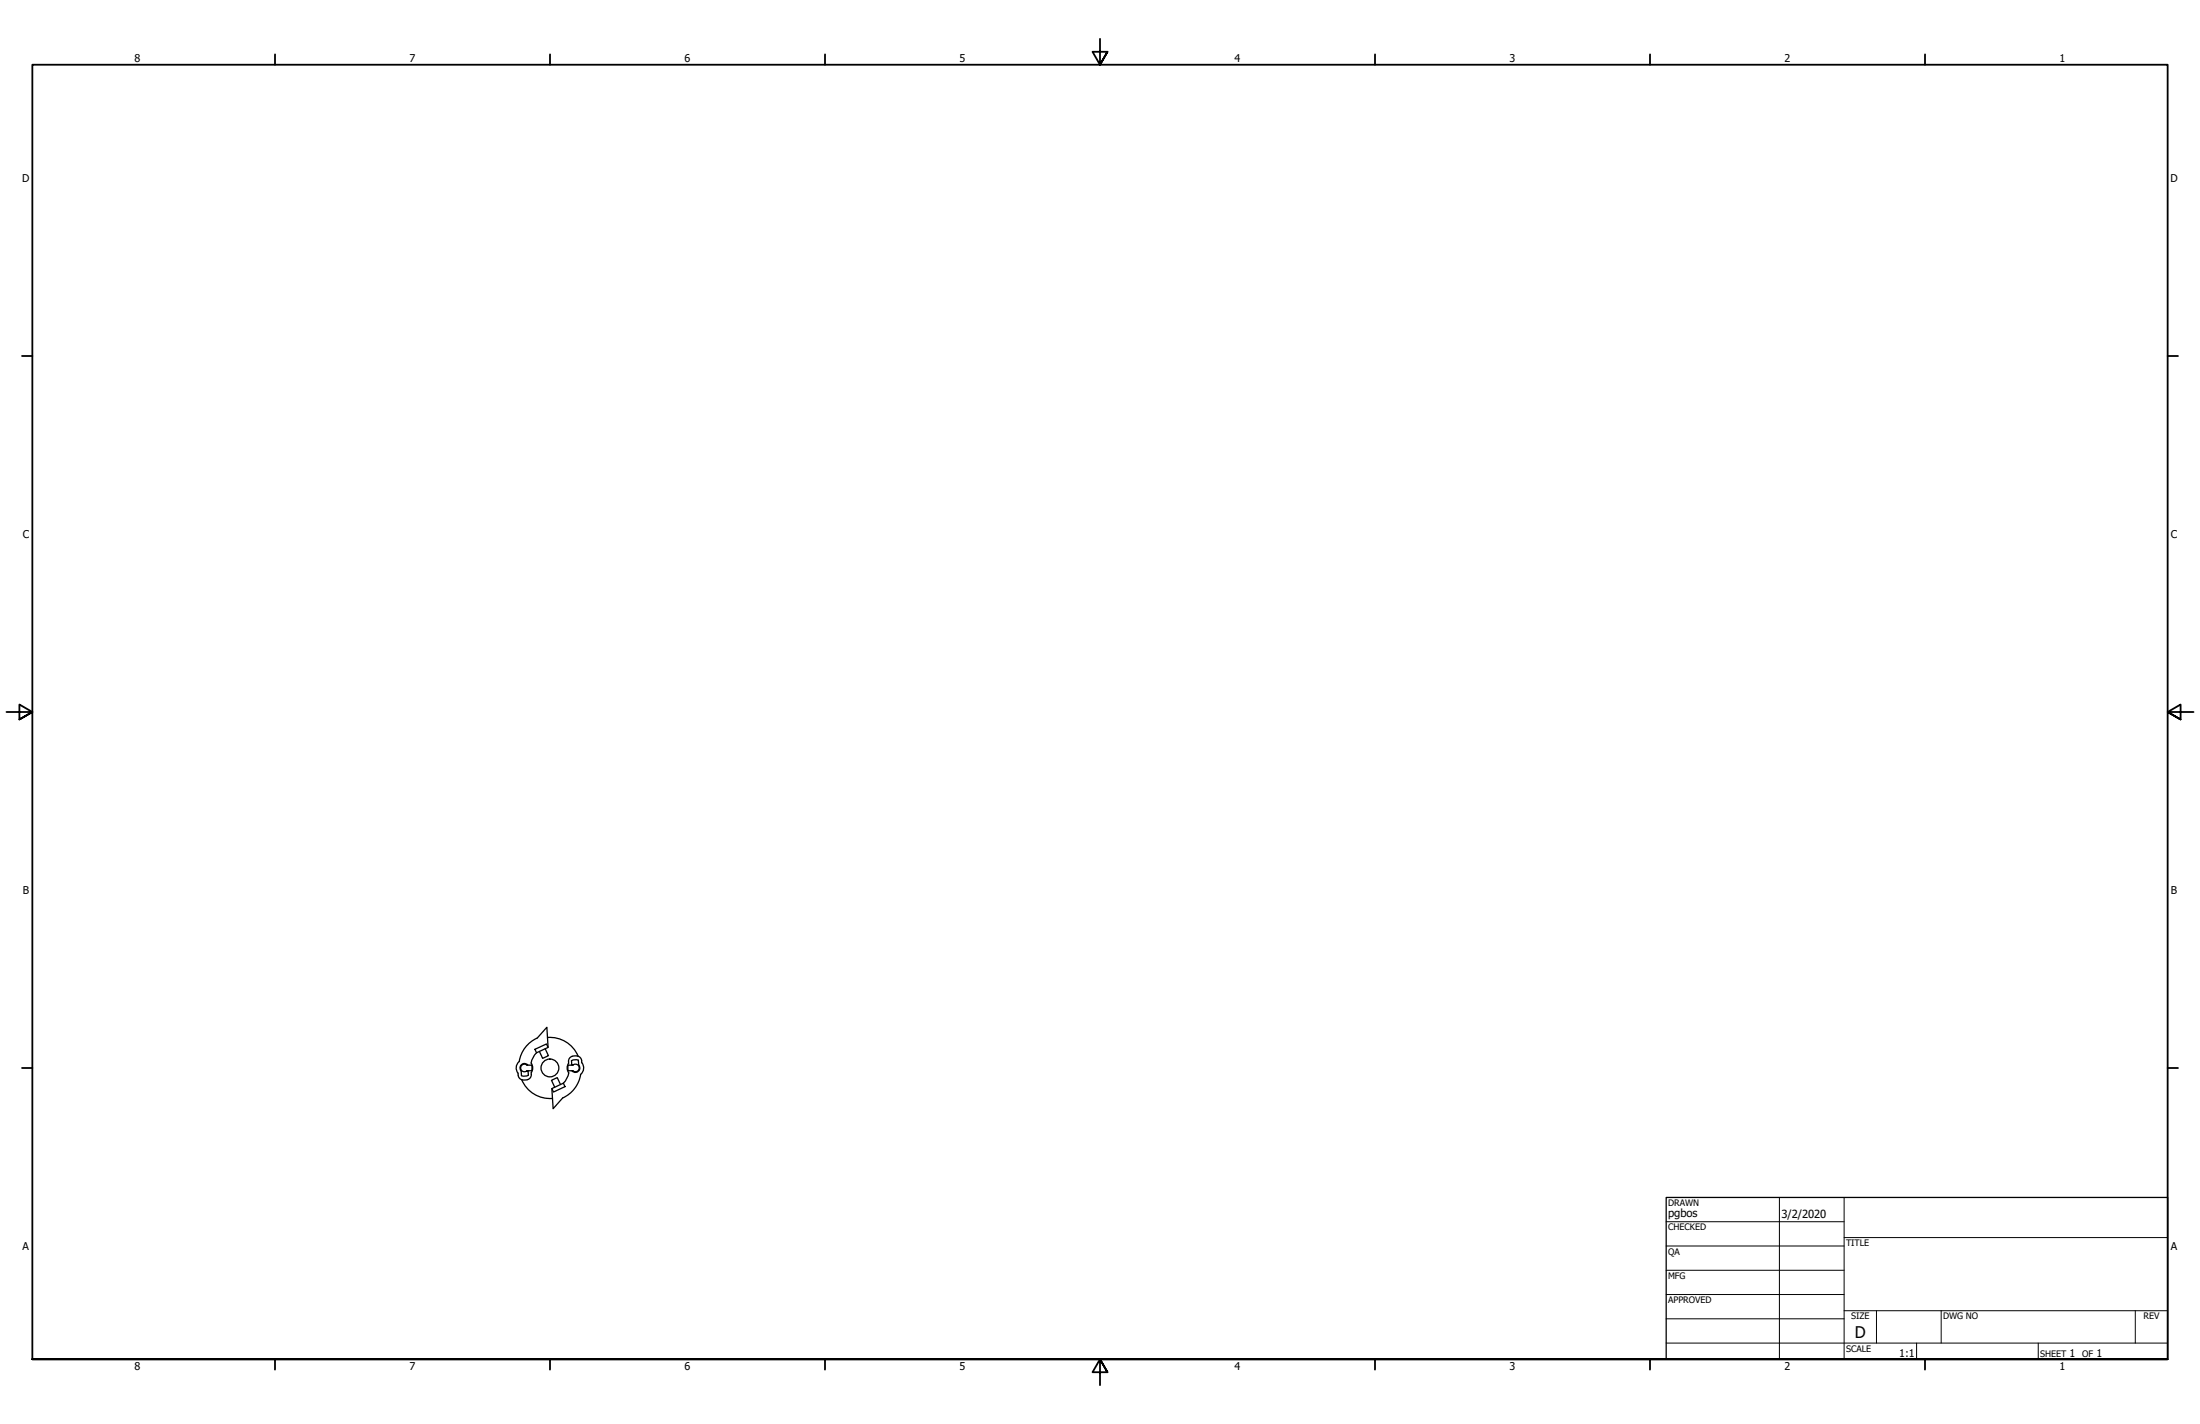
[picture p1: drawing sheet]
<svg xmlns="http://www.w3.org/2000/svg" width="864mm" height="559mm" viewBox="0 0 864 559" stroke-linecap="round" stroke-linejoin="round" font-family="sans-serif">
<!-- layer: Visible (ANSI) -->
<g fill="none" stroke="#000" stroke-width=".51">
<path d="M204.8 418l1.3-.4 .8 .4h1.8l.2 .9-.2 1.3h-1.8a1.5 1.5 0 0 1-2.1-.1 1.5 1.5 0 0 1 0-2.1zM206.6 417.8h.4M206.7 417.8h.1M207.2 418a1.75 1.75 0 0 0-2.5-.2 1.75 1.75 0 0 0-.1 2.5l.1 1.8 1.4 .2 1.3-.3-.1-1.8M210 411.8l4.5-2.1 .6 1.3-4.5 2.1zM214 411.5l1.3 2.8-2.3 1-1.3-2.7M214.9 407.1a12 12 0 0 1 12 7.4M215.1 411l-.4-7.9-3.8 4.2a12.2 12.2 0 0 0-7.1 9.3 3.3 3.3 0 0 0-.4 4.5 2.62 2.62 0 0 0 2.3 2.7 2.62 2.62 0 0 0 2.9-2.2l.5-2.8a4.1 4.1 0 0 1 1.1-5.2l.4-.5M223.1 418h1.8a1.5 1.5 0 0 1 2 0 1.5 1.5 0 0 1 0 2.1 1.5 1.5 0 0 1-2 .1h-1.8l-.2-.9zM223.2 417.2l-.5 1.1-.1 1.1a4.1 4.1 0 0 1-1 5.2l-.5 .5M223.2 417.2a2.68 2.68 0 0 1 1.5-2.7 2.68 2.68 0 0 1 3.1 .5l.4 .8 .2 1.2a3.3 3.3 0 0 1-.5 4.6 12.2 12.2 0 0 1-7 9.3l-3.8 4.2-.5-7.9M224.4 417.8h.7"/>
<path d="M224.4 418l-.1-1.8 1.4-.4 1.3 .2 .1 1.9a1.75 1.75 0 0 1-.1 2.5 1.75 1.75 0 0 1-2.5-.2M225 417.8h.1M204.8 423.7a12 12 0 0 0 12.1 7.3M206.6 420.4h.7M206.7 420.3v.1M216.6 427.2l4.5-2.1 .7 1.3-4.5 2.1zM220 425.6l-1.3-2.7-2.2 1 1.3 2.7M224.7 420.4h.4M225 420.3v.1"/>
<circle cx="215.9" cy="419.1" r="3.5"/>
</g>
<!-- layer: Border (ANSI) -->
<g fill="none" stroke="#000" stroke-width=".71">
<path d="M431.8 15.2v10.2l-2.9-5.1h5.8l-2.9 5.1 2.9-5.1M107.9 21.3v4.1M215.9 21.3v4.1M323.8 21.3v4.1M539.8 21.3v4.1M647.7 21.3v4.1M755.6 21.3v4.1M8.6 139.7h4.1M850.9 139.7h4.1M2.5 279.4h10.2l-5.1-2.9v5.8l5.1-2.9-5.1 2.9M861.1 279.4h-10.2l5.1-2.9v5.8l-5.1-2.9 5.1 2.9M8.6 419.1h4.1"/>
<path d="M850.9 419.1h4.1M12.7 533.4v-508h838.2v508h-838.2h838.2M107.9 533.4v4.1M215.9 533.4v4.1M323.8 533.4v4.1M434.7 538.5l-2.9-5.1 2.9 5.1h-5.8l2.9-5.1v10.2M539.8 533.4v4.1M647.7 533.4v4.1M755.6 533.4v4.1"/>
</g>
<!-- layer: Title (ANSI) -->
<g fill="none" stroke="#000" stroke-width=".39">
<path d="M654 479.4h69.9M698.5 469.9v63.5M723.9 469.9v63.5M654 488.9h69.9M654 498.5h69.9M723.9 485.6h127M654 508h69.9M654 517.5h69.9M723.9 514.3h127M736.6 514.3v12.7M762 514.3v12.7M838.2 514.3v12.7"/>
<path d="M654 527h196.9M752.3 527v6.4M800.1 527v6.4"/>
</g>
<path d="M654 469.9h196.9v63.5h-196.9z" fill="none" stroke="#000" stroke-width=".51"/>
<text font-size="6.3" x="728.1" y="524.9">D</text>
<g font-size="4.4">
<text x="654.8" y="477.8">pgbos</text>
<text x="699.3" y="478">3/2/2020</text>
</g>
<g font-size="4.2">
<text x="52.8" y="24.4">8</text>
<text x="160.8" y="24.4">7</text>
<text x="268.7" y="24.4">6</text>
<text x="376.7" y="24.4">5</text>
<text x="484.6" y="24.4">4</text>
<text x="592.6" y="24.4">3</text>
<text x="700.5" y="24.4">2</text>
<text x="808.5" y="24.4">1</text>
<text x="8.7" y="71.4">D</text>
<text x="852" y="71.4">D</text>
<text x="8.9" y="211.1">C</text>
<text x="852.2" y="211.1">C</text>
<text x="8.9" y="350.8">B</text>
<text x="852.2" y="350.8">B</text>
<text x="8.9" y="490.5">A</text>
<text x="852.2" y="490.5">A</text>
<text x="745.5" y="532.6">1:1</text>
<text x="812.4" y="532.6">1</text>
<text x="822.9" y="532.6">1</text>
<text x="52.8" y="537.5">8</text>
<text x="160.8" y="537.5">7</text>
<text x="268.7" y="537.5">6</text>
<text x="376.7" y="537.5">5</text>
<text x="484.6" y="537.5">4</text>
<text x="592.6" y="537.5">3</text>
<text x="700.5" y="537.5">2</text>
<text x="808.5" y="537.5">1</text>
</g>
<g font-size="3.5">
<text x="654.8" y="473.2">DRAWN</text>
<text x="654.8" y="482.8">CHECKED</text>
<text x="724.7" y="488.9">TITLE</text>
<text x="654.8" y="492.3">QA</text>
<text x="654.8" y="501.8">MFG</text>
<text x="654.8" y="511.4">APPROVED</text>
<text x="726.7" y="517.7">SIZE</text>
<text x="762.8" y="517.7">DWG NO</text>
<text x="841.4" y="517.7">REV</text>
<text x="724.7" y="530.4">SCALE</text>
<text x="800.9" y="532.6">SHEET</text>
<text x="817.3" y="532.6">OF</text>
</g>
</svg>
